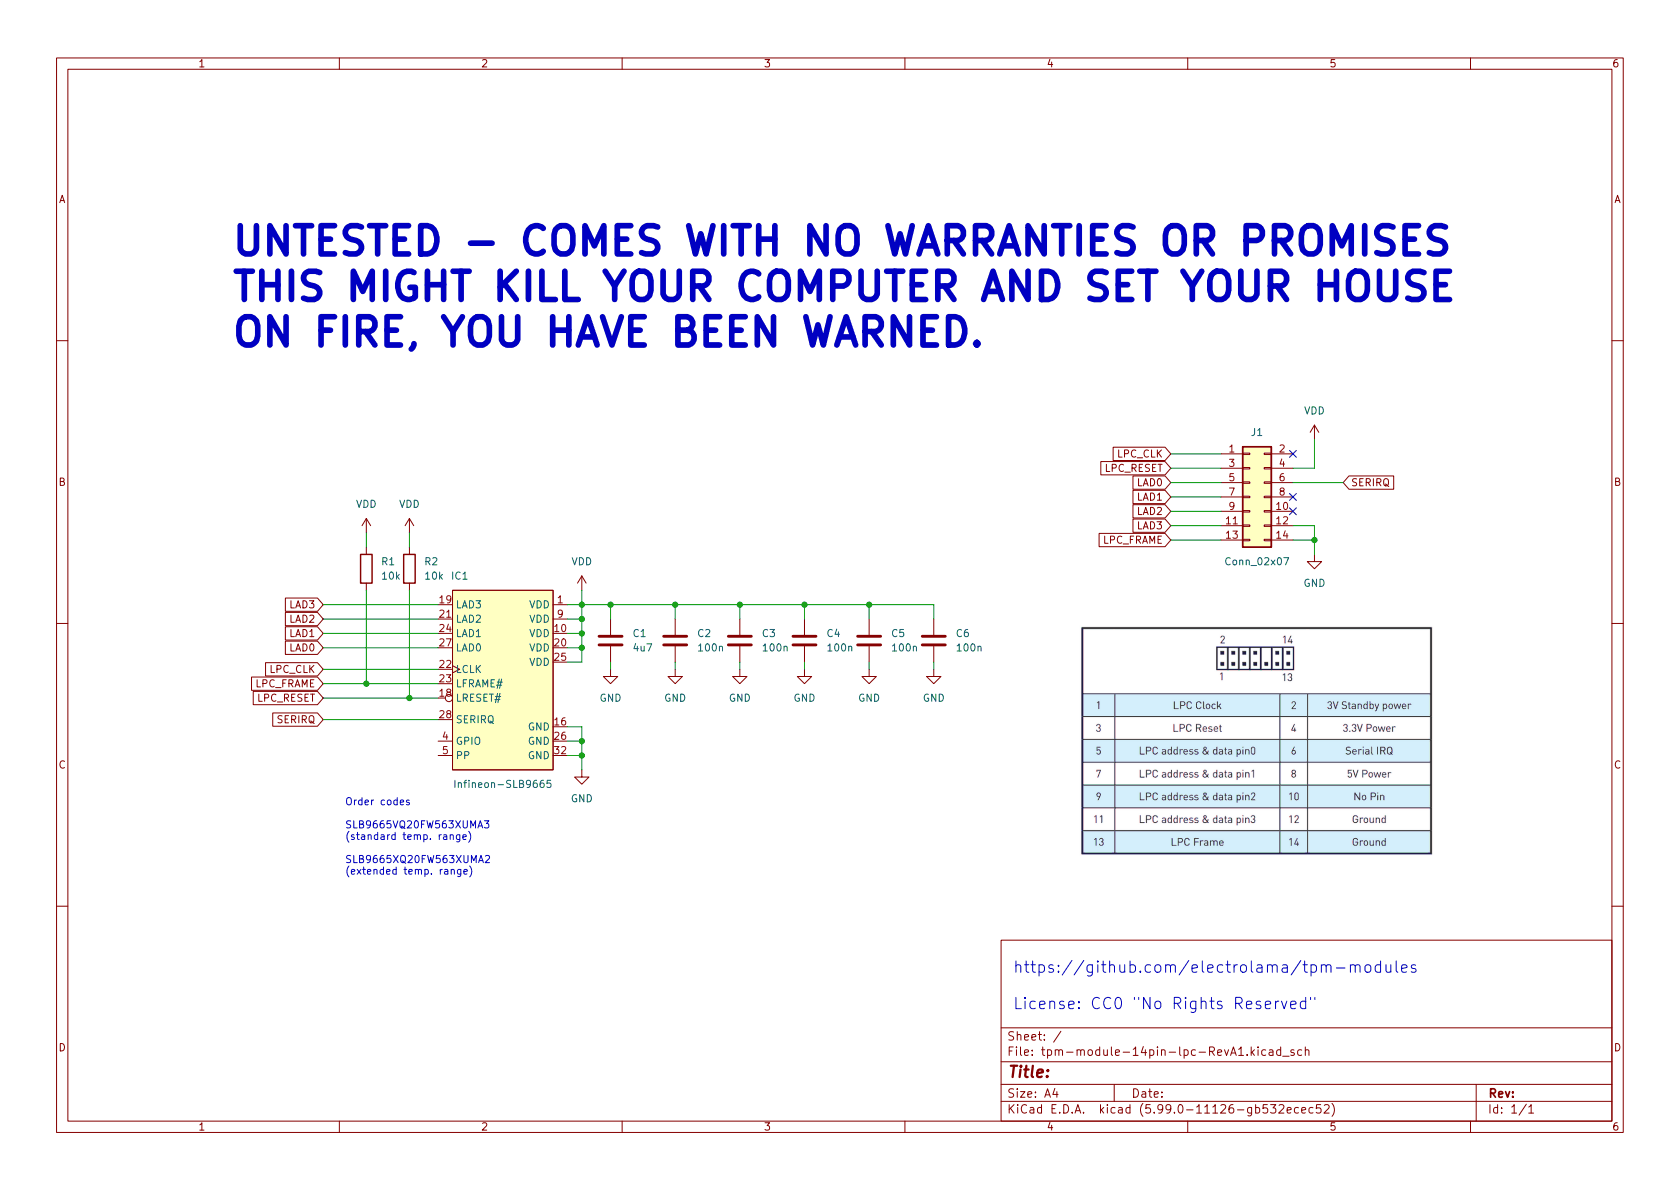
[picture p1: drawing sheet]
(kicad_sch (version 20210621) (generator eeschema)

 (paper "A4")

 (lib_symbols
  (symbol "Connector_Generic:Conn_02x07_Odd_Even" (pin_names (offset 1.016) hide) (in_bom yes) (on_board yes)
   (property "Reference" "J" (id 0) (at 1.27 10.16 0) (effects (font (size 1.27 1.27))))
   (property "Value" "Conn_02x07_Odd_Even" (id 1) (at 1.27 -10.16 0) (effects (font (size 1.27 1.27))))
   (property "Footprint" "" (id 2) (at 0 0 0) (effects (font (size 1.27 1.27)) hide))
   (property "Datasheet" "~" (id 3) (at 0 0 0) (effects (font (size 1.27 1.27)) hide))
   (symbol "Conn_02x07_Odd_Even_1_1"
    (rectangle (start -1.27 -7.493) (end 0 -7.747) (stroke (width 0.1524)) (fill (type none)))
    (rectangle (start -1.27 -4.953) (end 0 -5.207) (stroke (width 0.1524)) (fill (type none)))
    (rectangle (start -1.27 -2.413) (end 0 -2.667) (stroke (width 0.1524)) (fill (type none)))
    (rectangle (start -1.27 0.127) (end 0 -0.127) (stroke (width 0.1524)) (fill (type none)))
    (rectangle (start -1.27 2.667) (end 0 2.413) (stroke (width 0.1524)) (fill (type none)))
    (rectangle (start -1.27 5.207) (end 0 4.953) (stroke (width 0.1524)) (fill (type none)))
    (rectangle (start -1.27 7.747) (end 0 7.493) (stroke (width 0.1524)) (fill (type none)))
    (rectangle (start 3.81 -7.493) (end 2.54 -7.747) (stroke (width 0.1524)) (fill (type none)))
    (rectangle (start 3.81 -4.953) (end 2.54 -5.207) (stroke (width 0.1524)) (fill (type none)))
    (rectangle (start 3.81 -2.413) (end 2.54 -2.667) (stroke (width 0.1524)) (fill (type none)))
    (rectangle (start 3.81 0.127) (end 2.54 -0.127) (stroke (width 0.1524)) (fill (type none)))
    (rectangle (start 3.81 2.667) (end 2.54 2.413) (stroke (width 0.1524)) (fill (type none)))
    (rectangle (start 3.81 5.207) (end 2.54 4.953) (stroke (width 0.1524)) (fill (type none)))
    (rectangle (start 3.81 7.747) (end 2.54 7.493) (stroke (width 0.1524)) (fill (type none)))
    (rectangle (start -1.27 8.89) (end 3.81 -8.89) (stroke (width 0.254)) (fill (type background)))
    (pin passive line (at -5.08 7.62 0) (length 3.81) (name "Pin_1" (effects (font (size 1.27 1.27)))) (number "1" (effects (font (size 1.27 1.27)))))
    (pin passive line (at 7.62 -2.54 180) (length 3.81) (name "Pin_10" (effects (font (size 1.27 1.27)))) (number "10" (effects (font (size 1.27 1.27)))))
    (pin passive line (at -5.08 -5.08 0) (length 3.81) (name "Pin_11" (effects (font (size 1.27 1.27)))) (number "11" (effects (font (size 1.27 1.27)))))
    (pin passive line (at 7.62 -5.08 180) (length 3.81) (name "Pin_12" (effects (font (size 1.27 1.27)))) (number "12" (effects (font (size 1.27 1.27)))))
    (pin passive line (at -5.08 -7.62 0) (length 3.81) (name "Pin_13" (effects (font (size 1.27 1.27)))) (number "13" (effects (font (size 1.27 1.27)))))
    (pin passive line (at 7.62 -7.62 180) (length 3.81) (name "Pin_14" (effects (font (size 1.27 1.27)))) (number "14" (effects (font (size 1.27 1.27)))))
    (pin passive line (at 7.62 7.62 180) (length 3.81) (name "Pin_2" (effects (font (size 1.27 1.27)))) (number "2" (effects (font (size 1.27 1.27)))))
    (pin passive line (at -5.08 5.08 0) (length 3.81) (name "Pin_3" (effects (font (size 1.27 1.27)))) (number "3" (effects (font (size 1.27 1.27)))))
    (pin passive line (at 7.62 5.08 180) (length 3.81) (name "Pin_4" (effects (font (size 1.27 1.27)))) (number "4" (effects (font (size 1.27 1.27)))))
    (pin passive line (at -5.08 2.54 0) (length 3.81) (name "Pin_5" (effects (font (size 1.27 1.27)))) (number "5" (effects (font (size 1.27 1.27)))))
    (pin passive line (at 7.62 2.54 180) (length 3.81) (name "Pin_6" (effects (font (size 1.27 1.27)))) (number "6" (effects (font (size 1.27 1.27)))))
    (pin passive line (at -5.08 0 0) (length 3.81) (name "Pin_7" (effects (font (size 1.27 1.27)))) (number "7" (effects (font (size 1.27 1.27)))))
    (pin passive line (at 7.62 0 180) (length 3.81) (name "Pin_8" (effects (font (size 1.27 1.27)))) (number "8" (effects (font (size 1.27 1.27)))))
    (pin passive line (at -5.08 -2.54 0) (length 3.81) (name "Pin_9" (effects (font (size 1.27 1.27)))) (number "9" (effects (font (size 1.27 1.27)))))))
  (symbol "Device:C" (pin_numbers hide) (pin_names (offset 0.254)) (in_bom yes) (on_board yes)
   (property "Reference" "C" (id 0) (at 0.635 2.54 0) (effects (font (size 1.27 1.27)) (justify left)))
   (property "Value" "C" (id 1) (at 0.635 -2.54 0) (effects (font (size 1.27 1.27)) (justify left)))
   (property "Footprint" "" (id 2) (at 0.9652 -3.81 0) (effects (font (size 1.27 1.27)) hide))
   (property "Datasheet" "~" (id 3) (at 0 0 0) (effects (font (size 1.27 1.27)) hide))
   (symbol "C_0_1"
    (polyline (pts (xy -2.032 -0.762) (xy 2.032 -0.762)) (stroke (width 0.508)) (fill (type none)))
    (polyline (pts (xy -2.032 0.762) (xy 2.032 0.762)) (stroke (width 0.508)) (fill (type none))))
   (symbol "C_1_1"
    (pin passive line (at 0 3.81 270) (length 2.794) (name "~" (effects (font (size 1.27 1.27)))) (number "1" (effects (font (size 1.27 1.27)))))
    (pin passive line (at 0 -3.81 90) (length 2.794) (name "~" (effects (font (size 1.27 1.27)))) (number "2" (effects (font (size 1.27 1.27)))))))
  (symbol "Device:R" (pin_numbers hide) (pin_names (offset 0)) (in_bom yes) (on_board yes)
   (property "Reference" "R" (id 0) (at 2.032 0 90) (effects (font (size 1.27 1.27))))
   (property "Value" "R" (id 1) (at 0 0 90) (effects (font (size 1.27 1.27))))
   (property "Footprint" "" (id 2) (at -1.778 0 90) (effects (font (size 1.27 1.27)) hide))
   (property "Datasheet" "~" (id 3) (at 0 0 0) (effects (font (size 1.27 1.27)) hide))
   (symbol "R_0_1"
    (rectangle (start -1.016 -2.54) (end 1.016 2.54) (stroke (width 0.254)) (fill (type none))))
   (symbol "R_1_1"
    (pin passive line (at 0 3.81 270) (length 1.27) (name "~" (effects (font (size 1.27 1.27)))) (number "1" (effects (font (size 1.27 1.27)))))
    (pin passive line (at 0 -3.81 90) (length 1.27) (name "~" (effects (font (size 1.27 1.27)))) (number "2" (effects (font (size 1.27 1.27)))))))
  (symbol "power:GND" (power) (pin_names (offset 0)) (in_bom yes) (on_board yes)
   (property "Reference" "#PWR" (id 0) (at 0 -6.35 0) (effects (font (size 1.27 1.27)) hide))
   (property "Value" "GND" (id 1) (at 0 -3.81 0) (effects (font (size 1.27 1.27))))
   (property "Footprint" "" (id 2) (at 0 0 0) (effects (font (size 1.27 1.27)) hide))
   (property "Datasheet" "" (id 3) (at 0 0 0) (effects (font (size 1.27 1.27)) hide))
   (symbol "GND_0_1"
    (polyline (pts (xy 0 0) (xy 0 -1.27) (xy 1.27 -1.27) (xy 0 -2.54) (xy -1.27 -1.27) (xy 0 -1.27)) (stroke (width 0)) (fill (type none))))
   (symbol "GND_1_1"
    (pin power_in line (at 0 0 270) (length 0) hide (name "GND" (effects (font (size 1.27 1.27)))) (number "1" (effects (font (size 1.27 1.27)))))))
  (symbol "power:VDD" (power) (pin_names (offset 0)) (in_bom yes) (on_board yes)
   (property "Reference" "#PWR" (id 0) (at 0 -3.81 0) (effects (font (size 1.27 1.27)) hide))
   (property "Value" "VDD" (id 1) (at 0 3.81 0) (effects (font (size 1.27 1.27))))
   (property "Footprint" "" (id 2) (at 0 0 0) (effects (font (size 1.27 1.27)) hide))
   (property "Datasheet" "" (id 3) (at 0 0 0) (effects (font (size 1.27 1.27)) hide))
   (symbol "VDD_0_1"
    (polyline (pts (xy -0.762 1.27) (xy 0 2.54)) (stroke (width 0)) (fill (type none)))
    (polyline (pts (xy 0 0) (xy 0 2.54)) (stroke (width 0)) (fill (type none)))
    (polyline (pts (xy 0 2.54) (xy 0.762 1.27)) (stroke (width 0)) (fill (type none))))
   (symbol "VDD_1_1"
    (pin power_in line (at 0 0 90) (length 0) hide (name "VDD" (effects (font (size 1.27 1.27)))) (number "1" (effects (font (size 1.27 1.27)))))))
  (symbol "tpm:Infineon-SLB9665" (in_bom yes) (on_board yes)
   (property "Reference" "IC" (id 0) (at -7.62 17.78 0) (effects (font (size 1.27 1.27))))
   (property "Value" "Infineon-SLB9665" (id 1) (at 0 -16.51 0) (effects (font (size 1.27 1.27))))
   (property "Footprint" "" (id 2) (at -3.81 2.54 0) (effects (font (size 1.27 1.27)) hide))
   (property "Datasheet" "" (id 3) (at -3.81 2.54 0) (effects (font (size 1.27 1.27)) hide))
   (symbol "Infineon-SLB9665_0_1"
    (rectangle (start -8.89 16.51) (end 8.89 -15.24) (stroke (width 0.1524)) (fill (type background))))
   (symbol "Infineon-SLB9665_1_1"
    (pin power_in line (at 11.43 13.97 180) (length 2.54) (name "VDD" (effects (font (size 1.27 1.27)))) (number "1" (effects (font (size 1.27 1.27)))))
    (pin power_in line (at 11.43 8.89 180) (length 2.54) (name "VDD" (effects (font (size 1.27 1.27)))) (number "10" (effects (font (size 1.27 1.27)))))
    (pin power_in line (at 11.43 -7.62 180) (length 2.54) (name "GND" (effects (font (size 1.27 1.27)))) (number "16" (effects (font (size 1.27 1.27)))))
    (pin input inverted (at -11.43 -2.54 0) (length 2.54) (name "LRESET#" (effects (font (size 1.27 1.27)))) (number "18" (effects (font (size 1.27 1.27)))))
    (pin bidirectional line (at -11.43 13.97 0) (length 2.54) (name "LAD3" (effects (font (size 1.27 1.27)))) (number "19" (effects (font (size 1.27 1.27)))))
    (pin power_in line (at 11.43 6.35 180) (length 2.54) (name "VDD" (effects (font (size 1.27 1.27)))) (number "20" (effects (font (size 1.27 1.27)))))
    (pin bidirectional line (at -11.43 11.43 0) (length 2.54) (name "LAD2" (effects (font (size 1.27 1.27)))) (number "21" (effects (font (size 1.27 1.27)))))
    (pin input clock (at -11.43 2.54 0) (length 2.54) (name "LCLK" (effects (font (size 1.27 1.27)))) (number "22" (effects (font (size 1.27 1.27)))))
    (pin input line (at -11.43 0 0) (length 2.54) (name "LFRAME#" (effects (font (size 1.27 1.27)))) (number "23" (effects (font (size 1.27 1.27)))))
    (pin bidirectional line (at -11.43 8.89 0) (length 2.54) (name "LAD1" (effects (font (size 1.27 1.27)))) (number "24" (effects (font (size 1.27 1.27)))))
    (pin power_in line (at 11.43 3.81 180) (length 2.54) (name "VDD" (effects (font (size 1.27 1.27)))) (number "25" (effects (font (size 1.27 1.27)))))
    (pin power_in line (at 11.43 -10.16 180) (length 2.54) (name "GND" (effects (font (size 1.27 1.27)))) (number "26" (effects (font (size 1.27 1.27)))))
    (pin bidirectional line (at -11.43 6.35 0) (length 2.54) (name "LAD0" (effects (font (size 1.27 1.27)))) (number "27" (effects (font (size 1.27 1.27)))))
    (pin bidirectional line (at -11.43 -6.35 0) (length 2.54) (name "SERIRQ" (effects (font (size 1.27 1.27)))) (number "28" (effects (font (size 1.27 1.27)))))
    (pin power_in line (at 11.43 -12.7 180) (length 2.54) (name "GND" (effects (font (size 1.27 1.27)))) (number "32" (effects (font (size 1.27 1.27)))))
    (pin bidirectional line (at -11.43 -10.16 0) (length 2.54) (name "GPIO" (effects (font (size 1.27 1.27)))) (number "4" (effects (font (size 1.27 1.27)))))
    (pin input line (at -11.43 -12.7 0) (length 2.54) (name "PP" (effects (font (size 1.27 1.27)))) (number "5" (effects (font (size 1.27 1.27)))))
    (pin power_in line (at 11.43 11.43 180) (length 2.54) (name "VDD" (effects (font (size 1.27 1.27)))) (number "9" (effects (font (size 1.27 1.27))))))))

 (junction (at 64.77 120.65) (diameter 0.9144) (color 0 0 0 0))
 (junction (at 72.39 123.19) (diameter 0.9144) (color 0 0 0 0))
 (junction (at 102.87 106.68) (diameter 0.9144) (color 0 0 0 0))
 (junction (at 102.87 109.22) (diameter 0.9144) (color 0 0 0 0))
 (junction (at 102.87 111.76) (diameter 0.9144) (color 0 0 0 0))
 (junction (at 102.87 114.3) (diameter 0.9144) (color 0 0 0 0))
 (junction (at 102.87 130.81) (diameter 0.9144) (color 0 0 0 0))
 (junction (at 102.87 133.35) (diameter 0.9144) (color 0 0 0 0))
 (junction (at 107.95 106.68) (diameter 0.9144) (color 0 0 0 0))
 (junction (at 119.38 106.68) (diameter 0.9144) (color 0 0 0 0))
 (junction (at 130.81 106.68) (diameter 0.9144) (color 0 0 0 0))
 (junction (at 142.24 106.68) (diameter 0.9144) (color 0 0 0 0))
 (junction (at 153.67 106.68) (diameter 0.9144) (color 0 0 0 0))
 (junction (at 232.41 95.25) (diameter 0.9144) (color 0 0 0 0))

 (no_connect (at 228.6 80.01))
 (no_connect (at 228.6 87.63))
 (no_connect (at 228.6 90.17))

 (wire (pts (xy 57.15 106.68) (xy 77.47 106.68)) (stroke (width 0) (type solid) (color 0 0 0 0)))
 (wire (pts (xy 57.15 109.22) (xy 77.47 109.22)) (stroke (width 0) (type solid) (color 0 0 0 0)))
 (wire (pts (xy 57.15 111.76) (xy 77.47 111.76)) (stroke (width 0) (type solid) (color 0 0 0 0)))
 (wire (pts (xy 57.15 114.3) (xy 77.47 114.3)) (stroke (width 0) (type solid) (color 0 0 0 0)))
 (wire (pts (xy 57.15 118.11) (xy 77.47 118.11)) (stroke (width 0) (type solid) (color 0 0 0 0)))
 (wire (pts (xy 57.15 120.65) (xy 64.77 120.65)) (stroke (width 0) (type solid) (color 0 0 0 0)))
 (wire (pts (xy 57.15 123.19) (xy 72.39 123.19)) (stroke (width 0) (type solid) (color 0 0 0 0)))
 (wire (pts (xy 57.15 127) (xy 77.47 127)) (stroke (width 0) (type solid) (color 0 0 0 0)))
 (wire (pts (xy 64.77 93.98) (xy 64.77 96.52)) (stroke (width 0) (type solid) (color 0 0 0 0)))
 (wire (pts (xy 64.77 104.14) (xy 64.77 120.65)) (stroke (width 0) (type solid) (color 0 0 0 0)))
 (wire (pts (xy 64.77 120.65) (xy 77.47 120.65)) (stroke (width 0) (type solid) (color 0 0 0 0)))
 (wire (pts (xy 72.39 93.98) (xy 72.39 96.52)) (stroke (width 0) (type solid) (color 0 0 0 0)))
 (wire (pts (xy 72.39 104.14) (xy 72.39 123.19)) (stroke (width 0) (type solid) (color 0 0 0 0)))
 (wire (pts (xy 72.39 123.19) (xy 77.47 123.19)) (stroke (width 0) (type solid) (color 0 0 0 0)))
 (wire (pts (xy 100.33 106.68) (xy 102.87 106.68)) (stroke (width 0) (type solid) (color 0 0 0 0)))
 (wire (pts (xy 100.33 109.22) (xy 102.87 109.22)) (stroke (width 0) (type solid) (color 0 0 0 0)))
 (wire (pts (xy 100.33 111.76) (xy 102.87 111.76)) (stroke (width 0) (type solid) (color 0 0 0 0)))
 (wire (pts (xy 100.33 114.3) (xy 102.87 114.3)) (stroke (width 0) (type solid) (color 0 0 0 0)))
 (wire (pts (xy 100.33 116.84) (xy 102.87 116.84)) (stroke (width 0) (type solid) (color 0 0 0 0)))
 (wire (pts (xy 100.33 128.27) (xy 102.87 128.27)) (stroke (width 0) (type solid) (color 0 0 0 0)))
 (wire (pts (xy 100.33 130.81) (xy 102.87 130.81)) (stroke (width 0) (type solid) (color 0 0 0 0)))
 (wire (pts (xy 100.33 133.35) (xy 102.87 133.35)) (stroke (width 0) (type solid) (color 0 0 0 0)))
 (wire (pts (xy 102.87 104.14) (xy 102.87 106.68)) (stroke (width 0) (type solid) (color 0 0 0 0)))
 (wire (pts (xy 102.87 106.68) (xy 102.87 109.22)) (stroke (width 0) (type solid) (color 0 0 0 0)))
 (wire (pts (xy 102.87 106.68) (xy 107.95 106.68)) (stroke (width 0) (type solid) (color 0 0 0 0)))
 (wire (pts (xy 102.87 109.22) (xy 102.87 111.76)) (stroke (width 0) (type solid) (color 0 0 0 0)))
 (wire (pts (xy 102.87 111.76) (xy 102.87 114.3)) (stroke (width 0) (type solid) (color 0 0 0 0)))
 (wire (pts (xy 102.87 114.3) (xy 102.87 116.84)) (stroke (width 0) (type solid) (color 0 0 0 0)))
 (wire (pts (xy 102.87 128.27) (xy 102.87 130.81)) (stroke (width 0) (type solid) (color 0 0 0 0)))
 (wire (pts (xy 102.87 130.81) (xy 102.87 133.35)) (stroke (width 0) (type solid) (color 0 0 0 0)))
 (wire (pts (xy 102.87 133.35) (xy 102.87 135.89)) (stroke (width 0) (type solid) (color 0 0 0 0)))
 (wire (pts (xy 107.95 106.68) (xy 107.95 109.22)) (stroke (width 0) (type solid) (color 0 0 0 0)))
 (wire (pts (xy 107.95 106.68) (xy 119.38 106.68)) (stroke (width 0) (type solid) (color 0 0 0 0)))
 (wire (pts (xy 107.95 116.84) (xy 107.95 118.11)) (stroke (width 0) (type solid) (color 0 0 0 0)))
 (wire (pts (xy 119.38 106.68) (xy 119.38 109.22)) (stroke (width 0) (type solid) (color 0 0 0 0)))
 (wire (pts (xy 119.38 106.68) (xy 130.81 106.68)) (stroke (width 0) (type solid) (color 0 0 0 0)))
 (wire (pts (xy 119.38 116.84) (xy 119.38 118.11)) (stroke (width 0) (type solid) (color 0 0 0 0)))
 (wire (pts (xy 130.81 106.68) (xy 130.81 109.22)) (stroke (width 0) (type solid) (color 0 0 0 0)))
 (wire (pts (xy 130.81 106.68) (xy 142.24 106.68)) (stroke (width 0) (type solid) (color 0 0 0 0)))
 (wire (pts (xy 130.81 116.84) (xy 130.81 118.11)) (stroke (width 0) (type solid) (color 0 0 0 0)))
 (wire (pts (xy 142.24 106.68) (xy 142.24 109.22)) (stroke (width 0) (type solid) (color 0 0 0 0)))
 (wire (pts (xy 142.24 106.68) (xy 153.67 106.68)) (stroke (width 0) (type solid) (color 0 0 0 0)))
 (wire (pts (xy 142.24 116.84) (xy 142.24 118.11)) (stroke (width 0) (type solid) (color 0 0 0 0)))
 (wire (pts (xy 153.67 106.68) (xy 153.67 109.22)) (stroke (width 0) (type solid) (color 0 0 0 0)))
 (wire (pts (xy 153.67 106.68) (xy 165.1 106.68)) (stroke (width 0) (type solid) (color 0 0 0 0)))
 (wire (pts (xy 153.67 116.84) (xy 153.67 118.11)) (stroke (width 0) (type solid) (color 0 0 0 0)))
 (wire (pts (xy 165.1 106.68) (xy 165.1 109.22)) (stroke (width 0) (type solid) (color 0 0 0 0)))
 (wire (pts (xy 165.1 116.84) (xy 165.1 118.11)) (stroke (width 0) (type solid) (color 0 0 0 0)))
 (wire (pts (xy 207.01 80.01) (xy 215.9 80.01)) (stroke (width 0) (type solid) (color 0 0 0 0)))
 (wire (pts (xy 207.01 82.55) (xy 215.9 82.55)) (stroke (width 0) (type solid) (color 0 0 0 0)))
 (wire (pts (xy 207.01 85.09) (xy 215.9 85.09)) (stroke (width 0) (type solid) (color 0 0 0 0)))
 (wire (pts (xy 207.01 87.63) (xy 215.9 87.63)) (stroke (width 0) (type solid) (color 0 0 0 0)))
 (wire (pts (xy 207.01 90.17) (xy 215.9 90.17)) (stroke (width 0) (type solid) (color 0 0 0 0)))
 (wire (pts (xy 207.01 92.71) (xy 215.9 92.71)) (stroke (width 0) (type solid) (color 0 0 0 0)))
 (wire (pts (xy 207.01 95.25) (xy 215.9 95.25)) (stroke (width 0) (type solid) (color 0 0 0 0)))
 (wire (pts (xy 228.6 82.55) (xy 232.41 82.55)) (stroke (width 0) (type solid) (color 0 0 0 0)))
 (wire (pts (xy 228.6 85.09) (xy 237.49 85.09)) (stroke (width 0) (type solid) (color 0 0 0 0)))
 (wire (pts (xy 228.6 92.71) (xy 232.41 92.71)) (stroke (width 0) (type solid) (color 0 0 0 0)))
 (wire (pts (xy 228.6 95.25) (xy 232.41 95.25)) (stroke (width 0) (type solid) (color 0 0 0 0)))
 (wire (pts (xy 232.41 77.47) (xy 232.41 82.55)) (stroke (width 0) (type solid) (color 0 0 0 0)))
 (wire (pts (xy 232.41 92.71) (xy 232.41 95.25)) (stroke (width 0) (type solid) (color 0 0 0 0)))
 (wire (pts (xy 232.41 95.25) (xy 232.41 97.79)) (stroke (width 0) (type solid) (color 0 0 0 0)))

 (image (at 222.25 130.81)
  (data))

 (text "UNTESTED - COMES WITH NO WARRANTIES OR PROMISES\nTHIS MIGHT KILL YOUR COMPUTER AND SET YOUR HOUSE\nON FIRE, YOU HAVE BEEN WARNED." (at 40.64 63.5 0) (effects (font (size 5 5) (thickness 1) bold) (justify left bottom)))
 (text "Order codes\n\nSLB9665VQ20FW563XUMA3\n(standard temp. range)\n\nSLB9665XQ20FW563XUMA2\n(extended temp. range)" (at 60.96 154.94 0) (effects (font (size 1.27 1.27)) (justify left bottom)))
 (text "https://github.com/electrolama/tpm-modules\n\nLicense: CC0 \"No Rights Reserved\"" (at 179.07 179.07 0) (effects (font (size 2 2)) (justify left bottom)))

 (global_label "LAD3" (shape input) (at 57.15 106.68 180) (fields_autoplaced) (effects (font (size 1.27 1.27)) (justify right))
  (property "Intersheet References" "${INTERSHEET_REFS}" (id 0) (at 50.1407 106.6006 0) (effects (font (size 1.27 1.27)) (justify right) hide)))
 (global_label "LAD2" (shape input) (at 57.15 109.22 180) (fields_autoplaced) (effects (font (size 1.27 1.27)) (justify right))
  (property "Intersheet References" "${INTERSHEET_REFS}" (id 0) (at 50.1407 109.1406 0) (effects (font (size 1.27 1.27)) (justify right) hide)))
 (global_label "LAD1" (shape input) (at 57.15 111.76 180) (fields_autoplaced) (effects (font (size 1.27 1.27)) (justify right))
  (property "Intersheet References" "${INTERSHEET_REFS}" (id 0) (at 50.1407 111.6806 0) (effects (font (size 1.27 1.27)) (justify right) hide)))
 (global_label "LAD0" (shape input) (at 57.15 114.3 180) (fields_autoplaced) (effects (font (size 1.27 1.27)) (justify right))
  (property "Intersheet References" "${INTERSHEET_REFS}" (id 0) (at 50.1407 114.2206 0) (effects (font (size 1.27 1.27)) (justify right) hide)))
 (global_label "LPC_CLK" (shape input) (at 57.15 118.11 180) (fields_autoplaced) (effects (font (size 1.27 1.27)) (justify right))
  (property "Intersheet References" "${INTERSHEET_REFS}" (id 0) (at 46.6331 118.0306 0) (effects (font (size 1.27 1.27)) (justify right) hide)))
 (global_label "LPC_FRAME" (shape input) (at 57.15 120.65 180) (fields_autoplaced) (effects (font (size 1.27 1.27)) (justify right))
  (property "Intersheet References" "${INTERSHEET_REFS}" (id 0) (at 44.1536 120.5706 0) (effects (font (size 1.27 1.27)) (justify right) hide)))
 (global_label "LPC_RESET" (shape input) (at 57.15 123.19 180) (fields_autoplaced) (effects (font (size 1.27 1.27)) (justify right))
  (property "Intersheet References" "${INTERSHEET_REFS}" (id 0) (at 44.4559 123.1106 0) (effects (font (size 1.27 1.27)) (justify right) hide)))
 (global_label "SERIRQ" (shape input) (at 57.15 127 180) (fields_autoplaced) (effects (font (size 1.27 1.27)) (justify right))
  (property "Intersheet References" "${INTERSHEET_REFS}" (id 0) (at 47.9031 127.0794 0) (effects (font (size 1.27 1.27)) (justify right) hide)))
 (global_label "LPC_CLK" (shape input) (at 207.01 80.01 180) (fields_autoplaced) (effects (font (size 1.27 1.27)) (justify right))
  (property "Intersheet References" "${INTERSHEET_REFS}" (id 0) (at 196.4931 79.9306 0) (effects (font (size 1.27 1.27)) (justify right) hide)))
 (global_label "LPC_RESET" (shape input) (at 207.01 82.55 180) (fields_autoplaced) (effects (font (size 1.27 1.27)) (justify right))
  (property "Intersheet References" "${INTERSHEET_REFS}" (id 0) (at 194.3159 82.4706 0) (effects (font (size 1.27 1.27)) (justify right) hide)))
 (global_label "LAD0" (shape input) (at 207.01 85.09 180) (fields_autoplaced) (effects (font (size 1.27 1.27)) (justify right))
  (property "Intersheet References" "${INTERSHEET_REFS}" (id 0) (at 200.0007 85.0106 0) (effects (font (size 1.27 1.27)) (justify right) hide)))
 (global_label "LAD1" (shape input) (at 207.01 87.63 180) (fields_autoplaced) (effects (font (size 1.27 1.27)) (justify right))
  (property "Intersheet References" "${INTERSHEET_REFS}" (id 0) (at 200.0007 87.5506 0) (effects (font (size 1.27 1.27)) (justify right) hide)))
 (global_label "LAD2" (shape input) (at 207.01 90.17 180) (fields_autoplaced) (effects (font (size 1.27 1.27)) (justify right))
  (property "Intersheet References" "${INTERSHEET_REFS}" (id 0) (at 200.0007 90.0906 0) (effects (font (size 1.27 1.27)) (justify right) hide)))
 (global_label "LAD3" (shape input) (at 207.01 92.71 180) (fields_autoplaced) (effects (font (size 1.27 1.27)) (justify right))
  (property "Intersheet References" "${INTERSHEET_REFS}" (id 0) (at 200.0007 92.6306 0) (effects (font (size 1.27 1.27)) (justify right) hide)))
 (global_label "LPC_FRAME" (shape input) (at 207.01 95.25 180) (fields_autoplaced) (effects (font (size 1.27 1.27)) (justify right))
  (property "Intersheet References" "${INTERSHEET_REFS}" (id 0) (at 194.0136 95.1706 0) (effects (font (size 1.27 1.27)) (justify right) hide)))
 (global_label "SERIRQ" (shape input) (at 237.49 85.09 0) (fields_autoplaced) (effects (font (size 1.27 1.27)) (justify left))
  (property "Intersheet References" "${INTERSHEET_REFS}" (id 0) (at 246.7369 85.0106 0) (effects (font (size 1.27 1.27)) (justify left) hide)))

 (symbol (lib_id "power:VDD") (at 64.77 93.98 0) (unit 1) (in_bom yes) (on_board yes) (fields_autoplaced)
  (property "Reference" "#PWR01" (id 0) (at 64.77 97.79 0) (effects (font (size 1.27 1.27)) hide))
  (property "Value" "VDD" (id 1) (at 64.77 88.9 0))
  (property "Footprint" "" (id 2) (at 64.77 93.98 0) (effects (font (size 1.27 1.27)) hide))
  (property "Datasheet" "" (id 3) (at 64.77 93.98 0) (effects (font (size 1.27 1.27)) hide)) (pin "1"))

 (symbol (lib_id "power:VDD") (at 72.39 93.98 0) (unit 1) (in_bom yes) (on_board yes) (fields_autoplaced)
  (property "Reference" "#PWR02" (id 0) (at 72.39 97.79 0) (effects (font (size 1.27 1.27)) hide))
  (property "Value" "VDD" (id 1) (at 72.39 88.9 0))
  (property "Footprint" "" (id 2) (at 72.39 93.98 0) (effects (font (size 1.27 1.27)) hide))
  (property "Datasheet" "" (id 3) (at 72.39 93.98 0) (effects (font (size 1.27 1.27)) hide)) (pin "1"))

 (symbol (lib_id "power:VDD") (at 102.87 104.14 0) (unit 1) (in_bom yes) (on_board yes) (fields_autoplaced)
  (property "Reference" "#PWR03" (id 0) (at 102.87 107.95 0) (effects (font (size 1.27 1.27)) hide))
  (property "Value" "VDD" (id 1) (at 102.87 99.06 0))
  (property "Footprint" "" (id 2) (at 102.87 104.14 0) (effects (font (size 1.27 1.27)) hide))
  (property "Datasheet" "" (id 3) (at 102.87 104.14 0) (effects (font (size 1.27 1.27)) hide)) (pin "1"))

 (symbol (lib_id "power:VDD") (at 232.41 77.47 0) (unit 1) (in_bom yes) (on_board yes) (fields_autoplaced)
  (property "Reference" "#PWR011" (id 0) (at 232.41 81.28 0) (effects (font (size 1.27 1.27)) hide))
  (property "Value" "VDD" (id 1) (at 232.41 72.39 0))
  (property "Footprint" "" (id 2) (at 232.41 77.47 0) (effects (font (size 1.27 1.27)) hide))
  (property "Datasheet" "" (id 3) (at 232.41 77.47 0) (effects (font (size 1.27 1.27)) hide)) (pin "1"))

 (symbol (lib_id "power:GND") (at 102.87 135.89 0) (unit 1) (in_bom yes) (on_board yes) (fields_autoplaced)
  (property "Reference" "#PWR04" (id 0) (at 102.87 142.24 0) (effects (font (size 1.27 1.27)) hide))
  (property "Value" "GND" (id 1) (at 102.87 140.97 0))
  (property "Footprint" "" (id 2) (at 102.87 135.89 0) (effects (font (size 1.27 1.27)) hide))
  (property "Datasheet" "" (id 3) (at 102.87 135.89 0) (effects (font (size 1.27 1.27)) hide)) (pin "1"))

 (symbol (lib_id "power:GND") (at 107.95 118.11 0) (unit 1) (in_bom yes) (on_board yes) (fields_autoplaced)
  (property "Reference" "#PWR05" (id 0) (at 107.95 124.46 0) (effects (font (size 1.27 1.27)) hide))
  (property "Value" "GND" (id 1) (at 107.95 123.19 0))
  (property "Footprint" "" (id 2) (at 107.95 118.11 0) (effects (font (size 1.27 1.27)) hide))
  (property "Datasheet" "" (id 3) (at 107.95 118.11 0) (effects (font (size 1.27 1.27)) hide)) (pin "1"))

 (symbol (lib_id "power:GND") (at 119.38 118.11 0) (unit 1) (in_bom yes) (on_board yes) (fields_autoplaced)
  (property "Reference" "#PWR06" (id 0) (at 119.38 124.46 0) (effects (font (size 1.27 1.27)) hide))
  (property "Value" "GND" (id 1) (at 119.38 123.19 0))
  (property "Footprint" "" (id 2) (at 119.38 118.11 0) (effects (font (size 1.27 1.27)) hide))
  (property "Datasheet" "" (id 3) (at 119.38 118.11 0) (effects (font (size 1.27 1.27)) hide)) (pin "1"))

 (symbol (lib_id "power:GND") (at 130.81 118.11 0) (unit 1) (in_bom yes) (on_board yes) (fields_autoplaced)
  (property "Reference" "#PWR07" (id 0) (at 130.81 124.46 0) (effects (font (size 1.27 1.27)) hide))
  (property "Value" "GND" (id 1) (at 130.81 123.19 0))
  (property "Footprint" "" (id 2) (at 130.81 118.11 0) (effects (font (size 1.27 1.27)) hide))
  (property "Datasheet" "" (id 3) (at 130.81 118.11 0) (effects (font (size 1.27 1.27)) hide)) (pin "1"))

 (symbol (lib_id "power:GND") (at 142.24 118.11 0) (unit 1) (in_bom yes) (on_board yes) (fields_autoplaced)
  (property "Reference" "#PWR08" (id 0) (at 142.24 124.46 0) (effects (font (size 1.27 1.27)) hide))
  (property "Value" "GND" (id 1) (at 142.24 123.19 0))
  (property "Footprint" "" (id 2) (at 142.24 118.11 0) (effects (font (size 1.27 1.27)) hide))
  (property "Datasheet" "" (id 3) (at 142.24 118.11 0) (effects (font (size 1.27 1.27)) hide)) (pin "1"))

 (symbol (lib_id "power:GND") (at 153.67 118.11 0) (unit 1) (in_bom yes) (on_board yes) (fields_autoplaced)
  (property "Reference" "#PWR09" (id 0) (at 153.67 124.46 0) (effects (font (size 1.27 1.27)) hide))
  (property "Value" "GND" (id 1) (at 153.67 123.19 0))
  (property "Footprint" "" (id 2) (at 153.67 118.11 0) (effects (font (size 1.27 1.27)) hide))
  (property "Datasheet" "" (id 3) (at 153.67 118.11 0) (effects (font (size 1.27 1.27)) hide)) (pin "1"))

 (symbol (lib_id "power:GND") (at 165.1 118.11 0) (unit 1) (in_bom yes) (on_board yes) (fields_autoplaced)
  (property "Reference" "#PWR010" (id 0) (at 165.1 124.46 0) (effects (font (size 1.27 1.27)) hide))
  (property "Value" "GND" (id 1) (at 165.1 123.19 0))
  (property "Footprint" "" (id 2) (at 165.1 118.11 0) (effects (font (size 1.27 1.27)) hide))
  (property "Datasheet" "" (id 3) (at 165.1 118.11 0) (effects (font (size 1.27 1.27)) hide)) (pin "1"))

 (symbol (lib_id "power:GND") (at 232.41 97.79 0) (unit 1) (in_bom yes) (on_board yes) (fields_autoplaced)
  (property "Reference" "#PWR012" (id 0) (at 232.41 104.14 0) (effects (font (size 1.27 1.27)) hide))
  (property "Value" "GND" (id 1) (at 232.41 102.87 0))
  (property "Footprint" "" (id 2) (at 232.41 97.79 0) (effects (font (size 1.27 1.27)) hide))
  (property "Datasheet" "" (id 3) (at 232.41 97.79 0) (effects (font (size 1.27 1.27)) hide)) (pin "1"))

 (symbol (lib_id "Device:R") (at 64.77 100.33 0) (unit 1) (in_bom yes) (on_board yes) (fields_autoplaced)
  (property "Reference" "R1" (id 0) (at 67.31 99.0599 0) (effects (font (size 1.27 1.27)) (justify left)))
  (property "Value" "10k" (id 1) (at 67.31 101.5999 0) (effects (font (size 1.27 1.27)) (justify left)))
  (property "Footprint" "Resistor_SMD:R_0402_1005Metric" (id 2) (at 62.992 100.33 90) (effects (font (size 1.27 1.27)) hide))
  (property "Datasheet" "~" (id 3) (at 64.77 100.33 0) (effects (font (size 1.27 1.27)) hide)) (pin "1") (pin "2"))

 (symbol (lib_id "Device:R") (at 72.39 100.33 0) (unit 1) (in_bom yes) (on_board yes) (fields_autoplaced)
  (property "Reference" "R2" (id 0) (at 74.93 99.0599 0) (effects (font (size 1.27 1.27)) (justify left)))
  (property "Value" "10k" (id 1) (at 74.93 101.5999 0) (effects (font (size 1.27 1.27)) (justify left)))
  (property "Footprint" "Resistor_SMD:R_0402_1005Metric" (id 2) (at 70.612 100.33 90) (effects (font (size 1.27 1.27)) hide))
  (property "Datasheet" "~" (id 3) (at 72.39 100.33 0) (effects (font (size 1.27 1.27)) hide)) (pin "1") (pin "2"))

 (symbol (lib_id "Device:C") (at 107.95 113.03 0) (unit 1) (in_bom yes) (on_board yes) (fields_autoplaced)
  (property "Reference" "C1" (id 0) (at 111.76 111.7599 0) (effects (font (size 1.27 1.27)) (justify left)))
  (property "Value" "4u7" (id 1) (at 111.76 114.2999 0) (effects (font (size 1.27 1.27)) (justify left)))
  (property "Footprint" "Capacitor_SMD:C_0402_1005Metric" (id 2) (at 108.9152 116.84 0) (effects (font (size 1.27 1.27)) hide))
  (property "Datasheet" "~" (id 3) (at 107.95 113.03 0) (effects (font (size 1.27 1.27)) hide)) (pin "1") (pin "2"))

 (symbol (lib_id "Device:C") (at 119.38 113.03 0) (unit 1) (in_bom yes) (on_board yes)
  (property "Reference" "C2" (id 0) (at 123.19 111.7599 0) (effects (font (size 1.27 1.27)) (justify left)))
  (property "Value" "100n" (id 1) (at 123.19 114.2999 0) (effects (font (size 1.27 1.27)) (justify left)))
  (property "Footprint" "Capacitor_SMD:C_0402_1005Metric" (id 2) (at 120.3452 116.84 0) (effects (font (size 1.27 1.27)) hide))
  (property "Datasheet" "~" (id 3) (at 119.38 113.03 0) (effects (font (size 1.27 1.27)) hide)) (pin "1") (pin "2"))

 (symbol (lib_id "Device:C") (at 130.81 113.03 0) (unit 1) (in_bom yes) (on_board yes) (fields_autoplaced)
  (property "Reference" "C3" (id 0) (at 134.62 111.7599 0) (effects (font (size 1.27 1.27)) (justify left)))
  (property "Value" "100n" (id 1) (at 134.62 114.2999 0) (effects (font (size 1.27 1.27)) (justify left)))
  (property "Footprint" "Capacitor_SMD:C_0402_1005Metric" (id 2) (at 131.7752 116.84 0) (effects (font (size 1.27 1.27)) hide))
  (property "Datasheet" "~" (id 3) (at 130.81 113.03 0) (effects (font (size 1.27 1.27)) hide)) (pin "1") (pin "2"))

 (symbol (lib_id "Device:C") (at 142.24 113.03 0) (unit 1) (in_bom yes) (on_board yes)
  (property "Reference" "C4" (id 0) (at 146.05 111.7599 0) (effects (font (size 1.27 1.27)) (justify left)))
  (property "Value" "100n" (id 1) (at 146.05 114.2999 0) (effects (font (size 1.27 1.27)) (justify left)))
  (property "Footprint" "Capacitor_SMD:C_0402_1005Metric" (id 2) (at 143.2052 116.84 0) (effects (font (size 1.27 1.27)) hide))
  (property "Datasheet" "~" (id 3) (at 142.24 113.03 0) (effects (font (size 1.27 1.27)) hide)) (pin "1") (pin "2"))

 (symbol (lib_id "Device:C") (at 153.67 113.03 0) (unit 1) (in_bom yes) (on_board yes) (fields_autoplaced)
  (property "Reference" "C5" (id 0) (at 157.48 111.7599 0) (effects (font (size 1.27 1.27)) (justify left)))
  (property "Value" "100n" (id 1) (at 157.48 114.2999 0) (effects (font (size 1.27 1.27)) (justify left)))
  (property "Footprint" "Capacitor_SMD:C_0402_1005Metric" (id 2) (at 154.6352 116.84 0) (effects (font (size 1.27 1.27)) hide))
  (property "Datasheet" "~" (id 3) (at 153.67 113.03 0) (effects (font (size 1.27 1.27)) hide)) (pin "1") (pin "2"))

 (symbol (lib_id "Device:C") (at 165.1 113.03 0) (unit 1) (in_bom yes) (on_board yes) (fields_autoplaced)
  (property "Reference" "C6" (id 0) (at 168.91 111.7599 0) (effects (font (size 1.27 1.27)) (justify left)))
  (property "Value" "100n" (id 1) (at 168.91 114.2999 0) (effects (font (size 1.27 1.27)) (justify left)))
  (property "Footprint" "Capacitor_SMD:C_0402_1005Metric" (id 2) (at 166.0652 116.84 0) (effects (font (size 1.27 1.27)) hide))
  (property "Datasheet" "~" (id 3) (at 165.1 113.03 0) (effects (font (size 1.27 1.27)) hide)) (pin "1") (pin "2"))

 (symbol (lib_id "Connector_Generic:Conn_02x07_Odd_Even") (at 220.98 87.63 0) (unit 1) (in_bom yes) (on_board yes)
  (property "Reference" "J1" (id 0) (at 222.25 76.2 0))
  (property "Value" "Conn_02x07" (id 1) (at 222.25 99.06 0))
  (property "Footprint" "Connector_PinSocket_2.54mm:PinSocket_2x07_P2.54mm_Horizontal" (id 2) (at 220.98 87.63 0) (effects (font (size 1.27 1.27)) hide))
  (property "Datasheet" "~" (id 3) (at 220.98 87.63 0) (effects (font (size 1.27 1.27)) hide)) (pin "1") (pin "10") (pin "11") (pin "12") (pin "13") (pin "14") (pin "2") (pin "3") (pin "4") (pin "5") (pin "6") (pin "7") (pin "8") (pin "9"))

 (symbol (lib_id "tpm:Infineon-SLB9665") (at 88.9 120.65 0) (unit 1) (in_bom yes) (on_board yes)
  (property "Reference" "IC1" (id 0) (at 81.28 101.6 0))
  (property "Value" "Infineon-SLB9665" (id 1) (at 88.9 138.43 0))
  (property "Footprint" "Package_DFN_QFN:QFN-32-1EP_5x5mm_P0.5mm_EP3.1x3.1mm" (id 2) (at 85.09 118.11 0) (effects (font (size 1.27 1.27)) hide))
  (property "Datasheet" "" (id 3) (at 85.09 118.11 0) (effects (font (size 1.27 1.27)) hide)) (pin "1") (pin "10") (pin "16") (pin "18") (pin "19") (pin "20") (pin "21") (pin "22") (pin "23") (pin "24") (pin "25") (pin "26") (pin "27") (pin "28") (pin "32") (pin "4") (pin "5") (pin "9"))

 (sheet_instances (path "" (page "1")))

)
